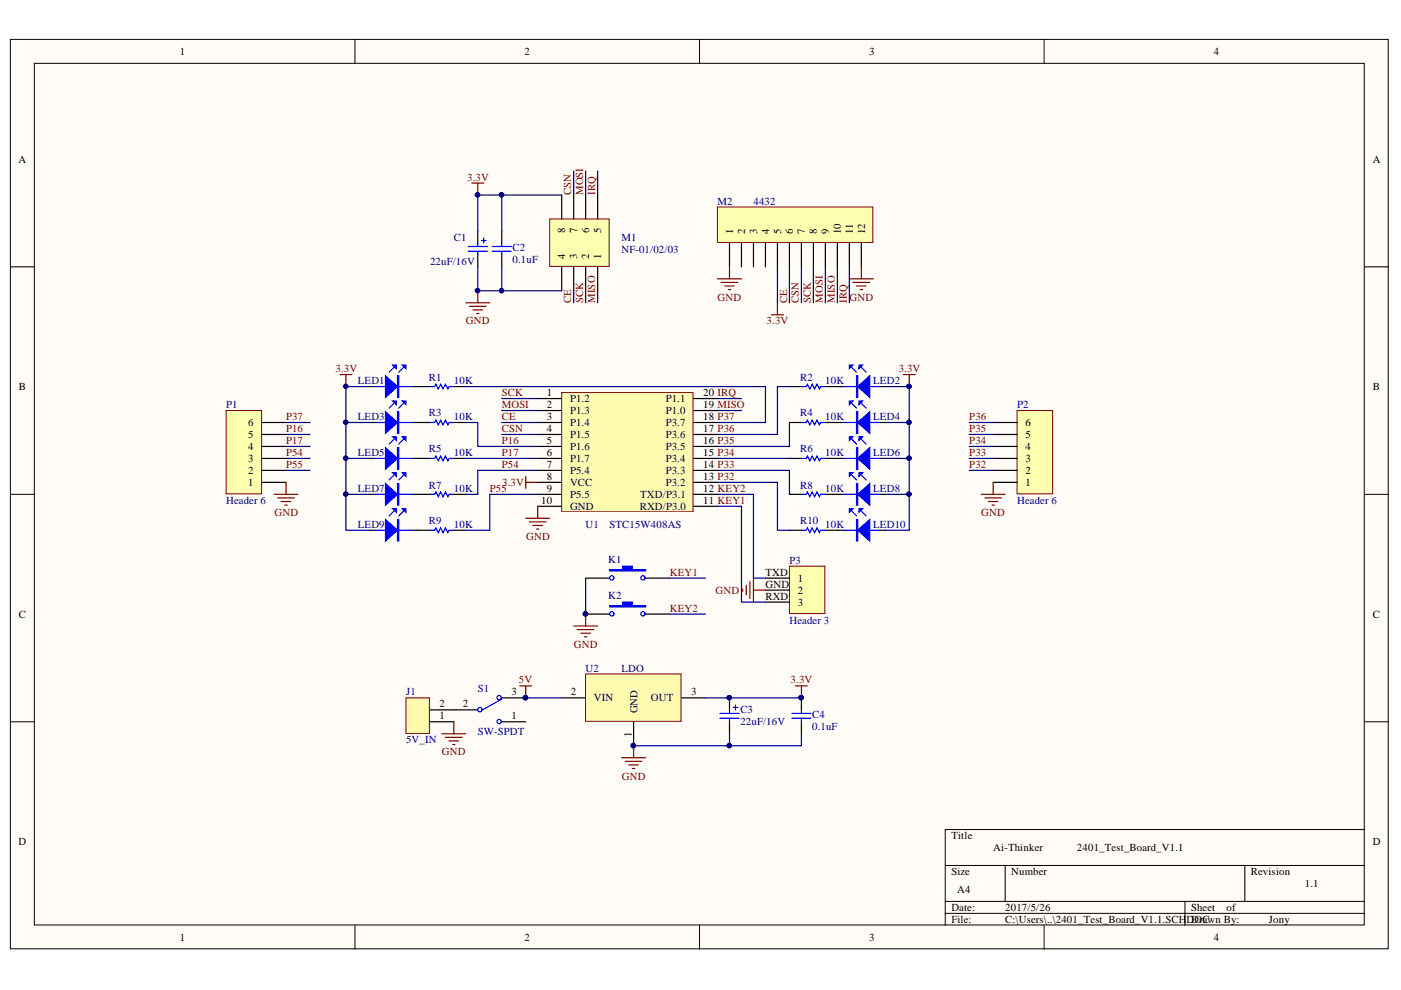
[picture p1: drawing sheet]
# Altium schematic sheet 2401_Test_Board_V1.1.SCHDOC
size A4

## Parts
C1  22uF/16V  [CAP4X7]
C2  0.1uF  [C0402]
C3  22uF/16V  [CAP4X7]
C4  0.1uF  [C0402]
J1  5V_IN  [2Pin-YAW396]
K1  (no value)  [KEY-6*6-SMD]
K2  (no value)  [KEY-6*6-SMD]
LED1  (no value)  [LED_0603]
LED2  (no value)  [LED_0603]
LED3  (no value)  [LED_0603]
LED4  (no value)  [LED_0603]
LED5  (no value)  [LED_0603]
LED6  (no value)  [LED_0603]
LED7  (no value)  [LED_0603]
LED8  (no value)  [LED_0603]
LED9  (no value)  [LED_0603]
LED10  (no value)  [LED_0603]
M1  NF-01/02/03  [HDR2X4_CEN]
M2  4432  [MHDR1X12]
P1  Header 6  [HDR1X6]
P2  Header 6  [HDR1X6]
P3  Header 3  [HDR1X3]
R1  10K  [R0402]
R2  10K  [R0402]
R3  10K  [R0402]
R4  10K  [R0402]
R5  10K  [R0402]
R6  10K  [R0402]
R7  10K  [R0402]
R8  10K  [R0402]
R9  10K  [R0402]
R10  10K  [R0402]
S1  SW-SPDT  [SW-SPDT]
U1  STC15W408AS
U2  LDO

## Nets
3.3V: C1.1 C2.2 C3.1 C4.2 LED1.1(A) LED2.1(A) LED3.1(A) LED4.1(A) LED5.1(A) LED6.1(A) LED7.1(A) LED8.1(A) LED9.1(A) LED10.1(A) M1.8 M2.5 U1.8(VCC) U2.3(OUT)
5V: S1.3 U2.2(VIN)
GND: C1.2 C2.1 C3.2 C4.1 J1.1 K1.1 K2.1 M1.4 M2.1 M2.12 P1.1 P2.1 P3.2 U1.10(GND) U2.1(GND)
CE: M1.3 M2.6 U1.3(P1.4)
CSN: M1.7 M2.7 U1.4(P1.5)
IRQ: M1.5 M2.11 U1.20(P1.1)
KEY1: K1.2 P3.3 U1.11(RXD/P3.0)
KEY2: K2.2 P3.1 U1.12(TXD/P3.1)
MISO: M1.1 M2.10 U1.19(P1.0)
MOSI: M1.6 M2.9 U1.2(P1.3)
P16: P1.5 R3.2 U1.5(P1.6)
P17: P1.4 R5.2 U1.6(P1.7)
P32: P2.2 R10.1 U1.13(P3.2)
P33: P2.3 R8.1 U1.14(P3.3)
P34: P2.4 R6.1 U1.15(P3.4)
P35: P2.5 R4.1 U1.16(P3.5)
P36: P2.6 R2.1 U1.17(P3.6)
P37: P1.6 R1.2 U1.18(P3.7)
P54: P1.3 R7.2 U1.7(P5.4)
P55: P1.2 R9.2 U1.9(P5.5)
SCK: M1.2 M2.8 U1.1(P1.2)
NetJ1_2: J1.2 S1.2
NetLED1_2: LED1.2(K) R1.1
NetLED2_2: LED2.2(K) R2.2
NetLED3_2: LED3.2(K) R3.1
NetLED4_2: LED4.2(K) R4.2
NetLED5_2: LED5.2(K) R5.1
NetLED6_2: LED6.2(K) R6.2
NetLED7_2: LED7.2(K) R7.1
NetLED8_2: LED8.2(K) R8.2
NetLED9_2: LED9.2(K) R9.1
NetLED10_2: LED10.2(K) R10.2

Not connected (* = marked no-connect by the designer): M2 2* 3* 4*; S1 1

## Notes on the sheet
- (near P3) TXD
- (near P3) GND
- (near P3) RXD
- Ai-Thinker
- 2401_Test_Board_V1.1
- Jony
- 1.1
